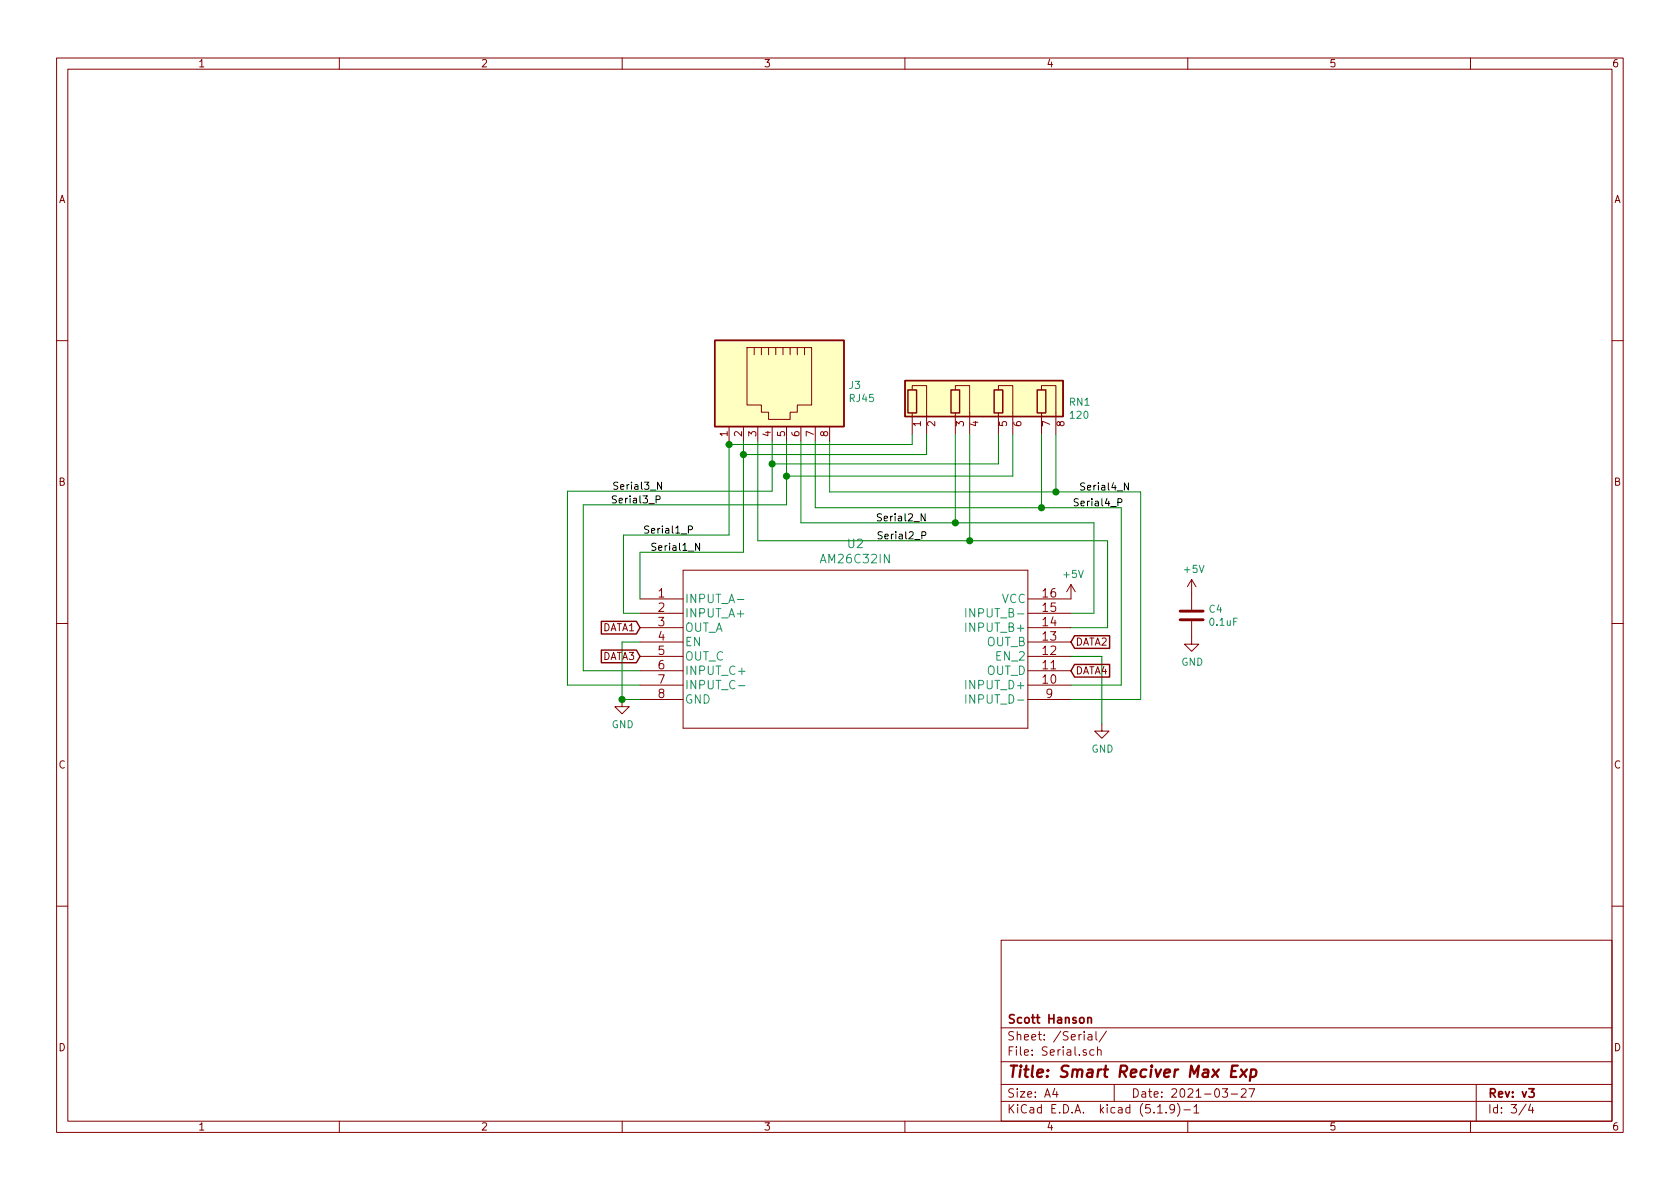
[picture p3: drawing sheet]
EESchema Schematic File Version 4
EELAYER 30 0
EELAYER END
$Descr A4 11693 8268
encoding utf-8
Sheet 3 4
Title "Smart Reciver Max Exp"
Date "2021-03-27"
Rev "v3"
Comp "Scott Hanson"
Comment1 ""
Comment2 ""
Comment3 ""
Comment4 ""
$EndDescr
$Comp
L Connector:RJ45 J3
U 1 1
P 5375 2660
F 0 "J3" V 5386 3190 50  0000 L CNN
F 1 "RJ45" V 5477 3190 50  0000 L CNN
F 2 "Connector_RJ:RJ45_Amphenol_54602-x08_Horizontal" V 5375 2685 50  0001 C CNN
F 3 "~" V 5375 2685 50  0001 C CNN
F 4 "AE10392-ND" H 5375 2660 50  0001 C CNN "Digi-Key_PN"
F 5 "A-2014-2-4-R" H 5375 2660 50  0001 C CNN "MPN"
	1    5375 2660
	0    1    1    0   
$EndComp
Text GLabel 4455 4360 0    50   Input ~ 0
DATA1
Text GLabel 7455 4460 2    50   Input ~ 0
DATA2
Text GLabel 4455 4560 0    50   Input ~ 0
DATA3
Text GLabel 7455 4660 2    50   Input ~ 0
DATA4
$Comp
L power:+5V #PWR?
U 1 1
P 7455 4160
AR Path="/5E0716FD" Ref="#PWR?"  Part="1" 
AR Path="/5E06688B/5E0716FD" Ref="#PWR017"  Part="1" 
AR Path="/5FF2F4B6/5E0716FD" Ref="#PWR017"  Part="1" 
F 0 "#PWR017" H 7455 4010 50  0001 C CNN
F 1 "+5V" H 7470 4333 50  0000 C CNN
F 2 "" H 7455 4160 50  0001 C CNN
F 3 "" H 7455 4160 50  0001 C CNN
	1    7455 4160
	1    0    0    -1  
$EndComp
$Comp
L Receiver_Out-rescue:AM26C32IN-AM26C32IN U3
U 1 1
P 4455 4160
AR Path="/5E069391" Ref="U3"  Part="1" 
AR Path="/5E06688B/5E069391" Ref="U3"  Part="1" 
AR Path="/5FF2F4B6/5E069391" Ref="U2"  Part="1" 
F 0 "U2" H 5955 4547 60  0000 C CNN
F 1 "AM26C32IN" H 5955 4441 60  0000 C CNN
F 2 "Package_DIP:DIP-16_W7.62mm_LongPads" H 5955 4400 60  0001 C CNN
F 3 "" H 4455 4160 60  0000 C CNN
F 4 "296-6789-5-ND" H 4455 4160 50  0001 C CNN "Digi-Key_PN"
F 5 "AM26C32IN" H 4455 4160 50  0001 C CNN "MPN"
	1    4455 4160
	1    0    0    -1  
$EndComp
$Comp
L power:GND #PWR?
U 1 1
P 7670 5030
AR Path="/5E073AEF" Ref="#PWR?"  Part="1" 
AR Path="/5E06688B/5E073AEF" Ref="#PWR018"  Part="1" 
AR Path="/5FF2F4B6/5E073AEF" Ref="#PWR018"  Part="1" 
F 0 "#PWR018" H 7670 4780 50  0001 C CNN
F 1 "GND" H 7675 4857 50  0000 C CNN
F 2 "" H 7670 5030 50  0001 C CNN
F 3 "" H 7670 5030 50  0001 C CNN
	1    7670 5030
	1    0    0    -1  
$EndComp
$Comp
L power:GND #PWR?
U 1 1
P 4330 4860
AR Path="/5E074031" Ref="#PWR?"  Part="1" 
AR Path="/5E06688B/5E074031" Ref="#PWR016"  Part="1" 
AR Path="/5FF2F4B6/5E074031" Ref="#PWR016"  Part="1" 
F 0 "#PWR016" H 4330 4610 50  0001 C CNN
F 1 "GND" H 4335 4687 50  0000 C CNN
F 2 "" H 4330 4860 50  0001 C CNN
F 3 "" H 4330 4860 50  0001 C CNN
	1    4330 4860
	1    0    0    -1  
$EndComp
Wire Wire Line
	4455 4460 4330 4460
Wire Wire Line
	4330 4460 4330 4860
Wire Wire Line
	4330 4860 4455 4860
Connection ~ 4330 4860
Wire Wire Line
	7455 4560 7670 4560
Wire Wire Line
	7670 4560 7670 5030
Wire Wire Line
	5175 3835 4455 3835
Wire Wire Line
	4455 3835 4455 4160
Wire Wire Line
	5175 3060 5175 3155
Wire Wire Line
	5075 3060 5075 3085
Wire Wire Line
	4340 4260 4455 4260
Wire Wire Line
	7615 4260 7615 3630
Wire Wire Line
	7710 3755 7710 4360
Wire Wire Line
	7710 4360 7455 4360
Wire Wire Line
	7455 4260 7615 4260
Wire Wire Line
	4455 4660 4060 4660
Wire Wire Line
	4060 4660 4060 3505
Wire Wire Line
	4455 4760 3950 4760
Wire Wire Line
	3950 4760 3950 3410
Wire Wire Line
	5675 3060 5675 3525
Wire Wire Line
	5675 3525 7250 3525
Wire Wire Line
	7805 3525 7805 4760
Wire Wire Line
	7805 4760 7455 4760
Wire Wire Line
	7455 4860 7940 4860
Wire Wire Line
	7940 4860 7940 3415
Wire Wire Line
	7940 3415 7350 3415
Wire Wire Line
	5775 3415 5775 3060
Wire Wire Line
	6350 3085 6350 3015
Wire Wire Line
	5075 3085 6350 3085
Connection ~ 5075 3085
Wire Wire Line
	5075 3085 5075 3715
Wire Wire Line
	5175 3155 6450 3155
Wire Wire Line
	6450 3155 6450 3015
Connection ~ 5175 3155
Wire Wire Line
	5175 3155 5175 3835
Wire Wire Line
	6750 3015 6750 3755
Wire Wire Line
	5275 3060 5275 3755
Wire Wire Line
	6950 3015 6950 3220
Wire Wire Line
	6950 3220 5375 3220
Wire Wire Line
	5375 3220 5375 3060
Wire Wire Line
	7050 3305 5475 3305
Connection ~ 5475 3305
Wire Wire Line
	5475 3305 5475 3060
$Comp
L Device:R_Pack04_SIP RN1
U 1 1
P 6850 2815
F 0 "RN1" H 7438 2842 50  0000 L CNN
F 1 "120" H 7438 2751 50  0000 L CNN
F 2 "Resistor_THT:R_Array_SIP8" V 7525 2815 50  0001 C CNN
F 3 "http://www.vishay.com/docs/31509/csc.pdf" H 6850 2815 50  0001 C CNN
F 4 "4608X-2-121LF-ND" H 6850 2815 50  0001 C CNN "Digi-Key_PN"
F 5 "4608X-102-121LF" H 6850 2815 50  0001 C CNN "MPN"
	1    6850 2815
	1    0    0    -1  
$EndComp
Wire Wire Line
	7050 3305 7050 3015
Wire Wire Line
	7250 3015 7250 3525
Connection ~ 7250 3525
Wire Wire Line
	7250 3525 7805 3525
Wire Wire Line
	7350 3015 7350 3415
Connection ~ 7350 3415
Wire Wire Line
	7350 3415 5775 3415
$Comp
L Device:C C4
U 1 1
P 8295 4275
F 0 "C4" H 8410 4321 50  0000 L CNN
F 1 "0.1uF" H 8410 4230 50  0000 L CNN
F 2 "Capacitor_THT:C_Rect_L7.0mm_W2.0mm_P5.00mm" H 8333 4125 50  0001 C CNN
F 3 "~" H 8295 4275 50  0001 C CNN
F 4 "478-7336-1-ND" H 8295 4275 50  0001 C CNN "Digi-Key_PN"
F 5 "SR215C104KARTR1" H 8295 4275 50  0001 C CNN "MPN"
	1    8295 4275
	1    0    0    -1  
$EndComp
$Comp
L power:GND #PWR?
U 1 1
P 8295 4425
AR Path="/5E0AC21E" Ref="#PWR?"  Part="1" 
AR Path="/5E06688B/5E0AC21E" Ref="#PWR024"  Part="1" 
AR Path="/5FF2F4B6/5E0AC21E" Ref="#PWR024"  Part="1" 
F 0 "#PWR024" H 8295 4175 50  0001 C CNN
F 1 "GND" H 8300 4252 50  0000 C CNN
F 2 "" H 8295 4425 50  0001 C CNN
F 3 "" H 8295 4425 50  0001 C CNN
	1    8295 4425
	1    0    0    -1  
$EndComp
$Comp
L power:+5V #PWR?
U 1 1
P 8295 4125
AR Path="/5E0AC7D2" Ref="#PWR?"  Part="1" 
AR Path="/5E06688B/5E0AC7D2" Ref="#PWR023"  Part="1" 
AR Path="/5FF2F4B6/5E0AC7D2" Ref="#PWR023"  Part="1" 
F 0 "#PWR023" H 8295 3975 50  0001 C CNN
F 1 "+5V" H 8310 4298 50  0000 C CNN
F 2 "" H 8295 4125 50  0001 C CNN
F 3 "" H 8295 4125 50  0001 C CNN
	1    8295 4125
	1    0    0    -1  
$EndComp
Wire Wire Line
	5575 3060 5575 3630
Wire Wire Line
	3950 3410 5375 3410
Wire Wire Line
	4060 3505 5475 3505
Wire Wire Line
	5475 3305 5475 3505
Wire Wire Line
	5375 3220 5375 3410
Connection ~ 5375 3220
Wire Wire Line
	4340 3715 4340 4260
Text Label 4475 3715 0    50   ~ 0
Serial1_P
Wire Wire Line
	5075 3715 4340 3715
Text Label 4525 3835 0    50   ~ 0
Serial1_N
Text Label 6100 3755 0    50   ~ 0
Serial2_P
Text Label 4250 3505 0    50   ~ 0
Serial3_P
Text Label 7465 3525 0    50   ~ 0
Serial4_P
Text Label 7510 3415 0    50   ~ 0
Serial4_N
Text Label 4260 3410 0    50   ~ 0
Serial3_N
Text Label 6095 3630 0    50   ~ 0
Serial2_N
Wire Wire Line
	5575 3630 6650 3630
Wire Wire Line
	5275 3755 6750 3755
Connection ~ 6750 3755
Wire Wire Line
	6750 3755 7710 3755
Wire Wire Line
	6650 3015 6650 3630
Connection ~ 6650 3630
Wire Wire Line
	6650 3630 7615 3630
$EndSCHEMATC
